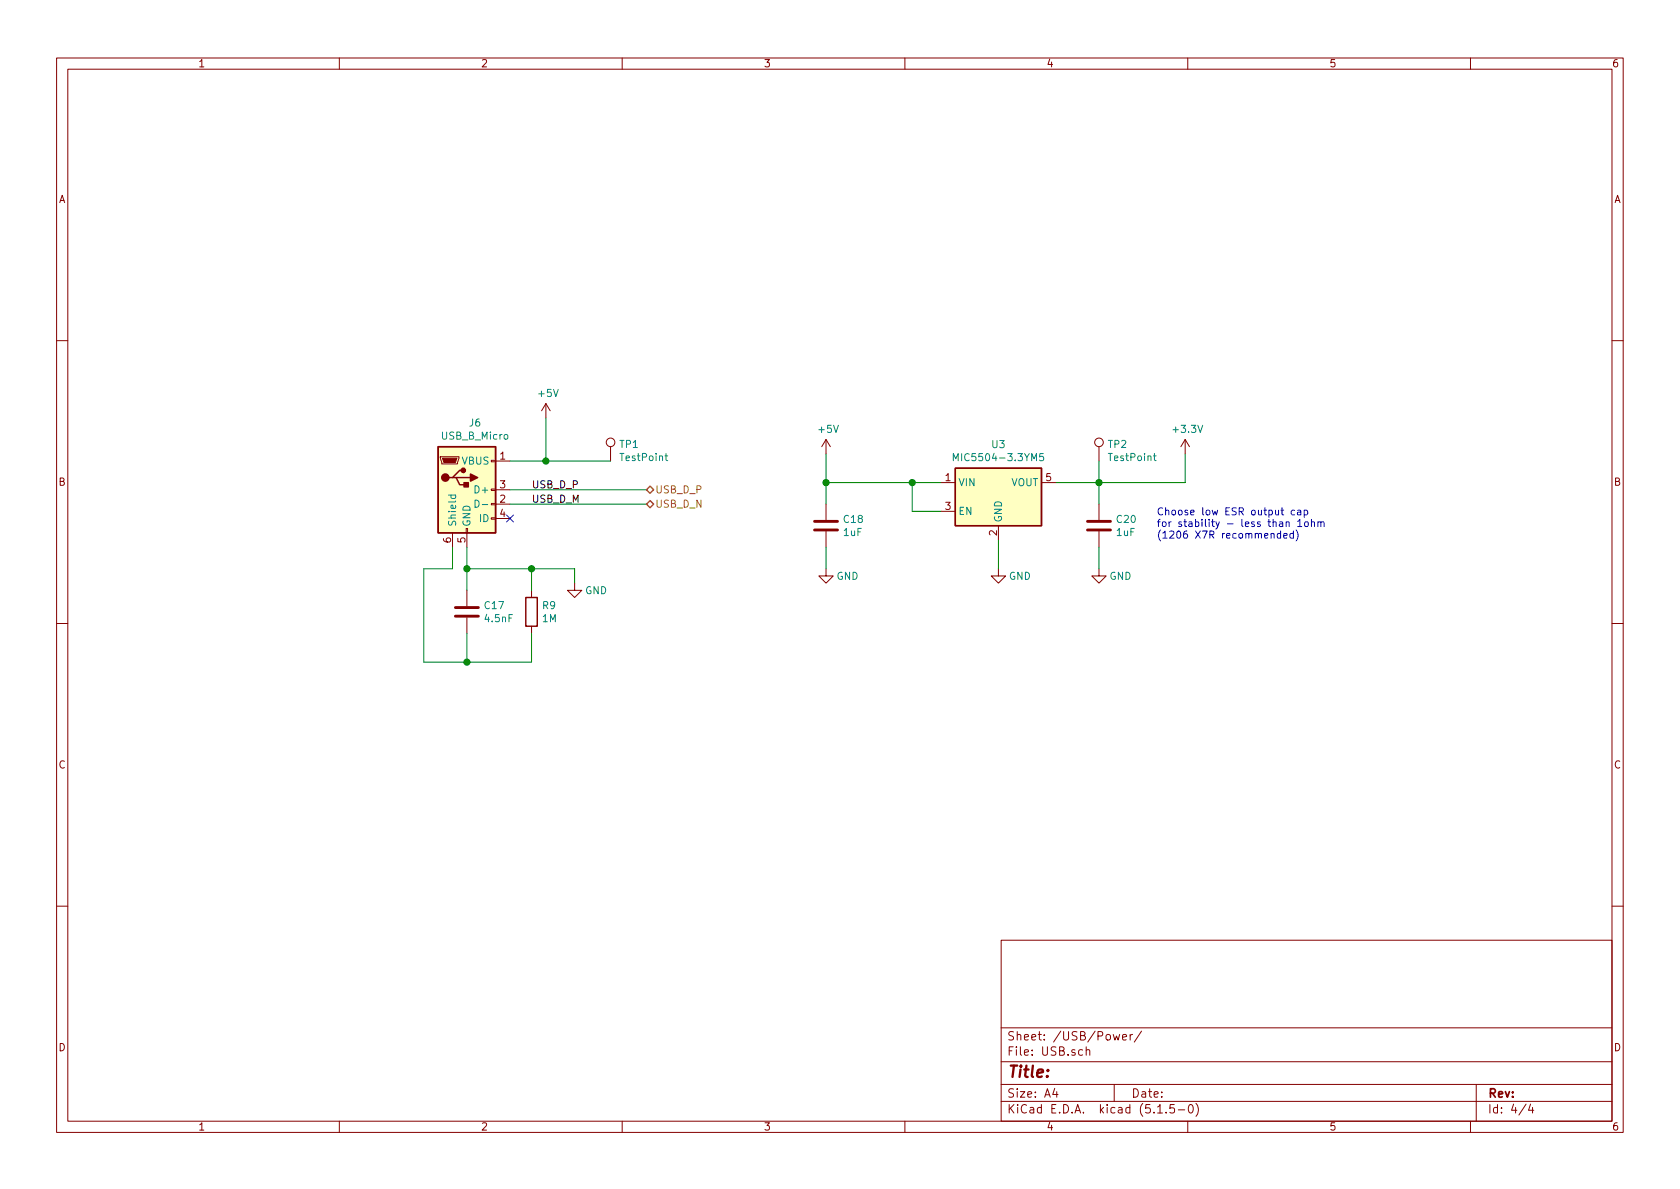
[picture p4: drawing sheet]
EESchema Schematic File Version 4
EELAYER 30 0
EELAYER END
$Descr A4 11693 8268
encoding utf-8
Sheet 4 4
Title ""
Date ""
Rev ""
Comp ""
Comment1 ""
Comment2 ""
Comment3 ""
Comment4 ""
$EndDescr
$Comp
L Connector:USB_B_Micro J?
U 1 1
P 3250 3400
AR Path="/5E4A642A" Ref="J?"  Part="1" 
AR Path="/5E381CE2/5E4A642A" Ref="J?"  Part="1" 
AR Path="/5E4A0C9F/5E4A642A" Ref="J6"  Part="1" 
F 0 "J6" H 3307 3867 50  0000 C CNN
F 1 "USB_B_Micro" H 3307 3776 50  0000 C CNN
F 2 "Connector_USB:USB_Micro-B_Molex-105017-0001" H 3400 3350 50  0001 C CNN
F 3 "~" H 3400 3350 50  0001 C CNN
	1    3250 3400
	1    0    0    -1  
$EndComp
$Comp
L Device:C C?
U 1 1
P 3250 4250
AR Path="/5E4A6430" Ref="C?"  Part="1" 
AR Path="/5E381CE2/5E4A6430" Ref="C?"  Part="1" 
AR Path="/5E4A0C9F/5E4A6430" Ref="C17"  Part="1" 
F 0 "C17" H 3365 4296 50  0000 L CNN
F 1 "4.5nF" H 3365 4205 50  0000 L CNN
F 2 "Capacitor_SMD:C_0402_1005Metric" H 3288 4100 50  0001 C CNN
F 3 "~" H 3250 4250 50  0001 C CNN
	1    3250 4250
	1    0    0    -1  
$EndComp
$Comp
L Device:R R?
U 1 1
P 3700 4250
AR Path="/5E4A6436" Ref="R?"  Part="1" 
AR Path="/5E381CE2/5E4A6436" Ref="R?"  Part="1" 
AR Path="/5E4A0C9F/5E4A6436" Ref="R9"  Part="1" 
F 0 "R9" H 3770 4296 50  0000 L CNN
F 1 "1M" H 3770 4205 50  0000 L CNN
F 2 "Resistor_SMD:R_0402_1005Metric" V 3630 4250 50  0001 C CNN
F 3 "~" H 3700 4250 50  0001 C CNN
	1    3700 4250
	1    0    0    -1  
$EndComp
Wire Wire Line
	3700 3950 3700 4100
Wire Wire Line
	2950 4600 3250 4600
Wire Wire Line
	3250 4600 3250 4400
Wire Wire Line
	3700 4600 3700 4400
Wire Wire Line
	3250 3800 3250 3950
Wire Wire Line
	3250 3950 3700 3950
Connection ~ 3250 3950
Wire Wire Line
	3250 3950 3250 4100
Wire Wire Line
	3250 4600 3700 4600
Connection ~ 3250 4600
$Comp
L power:GND #PWR?
U 1 1
P 4000 4050
AR Path="/5E4A6448" Ref="#PWR?"  Part="1" 
AR Path="/5E381CE2/5E4A6448" Ref="#PWR?"  Part="1" 
AR Path="/5E4A0C9F/5E4A6448" Ref="#PWR035"  Part="1" 
F 0 "#PWR035" H 4000 3800 50  0001 C CNN
F 1 "GND" H 4150 4000 50  0000 C CNN
F 2 "" H 4000 4050 50  0001 C CNN
F 3 "" H 4000 4050 50  0001 C CNN
	1    4000 4050
	1    0    0    -1  
$EndComp
Wire Wire Line
	4000 4050 4000 3950
Wire Wire Line
	4000 3950 3700 3950
Connection ~ 3700 3950
Wire Wire Line
	2950 4600 2950 3950
Wire Wire Line
	2950 3950 3150 3950
Wire Wire Line
	3150 3950 3150 3800
Text Label 3700 3500 0    50   ~ 0
USB_D_M
Text Label 3700 3400 0    50   ~ 0
USB_D_P
Wire Wire Line
	3550 3200 3800 3200
$Comp
L power:+5V #PWR?
U 1 1
P 3800 2900
AR Path="/5E4A6459" Ref="#PWR?"  Part="1" 
AR Path="/5E381CE2/5E4A6459" Ref="#PWR?"  Part="1" 
AR Path="/5E4A0C9F/5E4A6459" Ref="#PWR034"  Part="1" 
F 0 "#PWR034" H 3800 2750 50  0001 C CNN
F 1 "+5V" H 3815 3073 50  0000 C CNN
F 2 "" H 3800 2900 50  0001 C CNN
F 3 "" H 3800 2900 50  0001 C CNN
	1    3800 2900
	1    0    0    -1  
$EndComp
Wire Wire Line
	3800 2900 3800 3200
$Comp
L power:+5V #PWR036
U 1 1
P 5750 3150
F 0 "#PWR036" H 5750 3000 50  0001 C CNN
F 1 "+5V" H 5765 3323 50  0000 C CNN
F 2 "" H 5750 3150 50  0001 C CNN
F 3 "" H 5750 3150 50  0001 C CNN
	1    5750 3150
	1    0    0    -1  
$EndComp
Wire Wire Line
	5750 3150 5750 3350
Wire Wire Line
	5750 3350 6350 3350
$Comp
L Device:C C20
U 1 1
P 7650 3650
F 0 "C20" H 7535 3696 50  0000 R CNN
F 1 "1uF" H 7535 3605 50  0000 R CNN
F 2 "Capacitor_SMD:C_0805_2012Metric" H 7688 3500 50  0001 C CNN
F 3 "~" H 7650 3650 50  0001 C CNN
	1    7650 3650
	-1   0    0    -1  
$EndComp
$Comp
L power:GND #PWR044
U 1 1
P 7650 3950
F 0 "#PWR044" H 7650 3700 50  0001 C CNN
F 1 "GND" H 7800 3900 50  0000 C CNN
F 2 "" H 7650 3950 50  0001 C CNN
F 3 "" H 7650 3950 50  0001 C CNN
	1    7650 3950
	1    0    0    -1  
$EndComp
Wire Wire Line
	7650 3950 7650 3800
Wire Wire Line
	7650 3500 7650 3350
Wire Wire Line
	7650 3350 7350 3350
$Comp
L Device:C C18
U 1 1
P 5750 3650
F 0 "C18" H 5635 3696 50  0000 R CNN
F 1 "1uF" H 5635 3605 50  0000 R CNN
F 2 "Capacitor_SMD:C_0805_2012Metric" H 5788 3500 50  0001 C CNN
F 3 "~" H 5750 3650 50  0001 C CNN
	1    5750 3650
	-1   0    0    -1  
$EndComp
$Comp
L power:GND #PWR037
U 1 1
P 5750 3950
F 0 "#PWR037" H 5750 3700 50  0001 C CNN
F 1 "GND" H 5900 3900 50  0000 C CNN
F 2 "" H 5750 3950 50  0001 C CNN
F 3 "" H 5750 3950 50  0001 C CNN
	1    5750 3950
	1    0    0    -1  
$EndComp
Wire Wire Line
	5750 3950 5750 3800
Wire Wire Line
	5750 3500 5750 3350
Wire Wire Line
	6550 3550 6350 3550
Wire Wire Line
	6350 3550 6350 3350
Connection ~ 6350 3350
Wire Wire Line
	6350 3350 6550 3350
Text Notes 8050 3750 0    50   ~ 0
Choose low ESR output cap \nfor stability - less than 1ohm\n(1206 X7R recommended)
$Comp
L power:+3.3V #PWR?
U 1 1
P 8250 3150
AR Path="/5E4AC76A" Ref="#PWR?"  Part="1" 
AR Path="/5E4A0C9F/5E4AC76A" Ref="#PWR046"  Part="1" 
F 0 "#PWR046" H 8250 3000 50  0001 C CNN
F 1 "+3.3V" H 8265 3323 50  0000 C CNN
F 2 "" H 8250 3150 50  0001 C CNN
F 3 "" H 8250 3150 50  0001 C CNN
	1    8250 3150
	1    0    0    -1  
$EndComp
Wire Wire Line
	8250 3350 8250 3150
$Comp
L power:GND #PWR042
U 1 1
P 6950 3950
F 0 "#PWR042" H 6950 3700 50  0001 C CNN
F 1 "GND" H 7100 3900 50  0000 C CNN
F 2 "" H 6950 3950 50  0001 C CNN
F 3 "" H 6950 3950 50  0001 C CNN
	1    6950 3950
	1    0    0    -1  
$EndComp
Wire Wire Line
	6950 3950 6950 3750
$Comp
L Connector:TestPoint TP1
U 1 1
P 4250 3200
F 0 "TP1" H 4308 3318 50  0000 L CNN
F 1 "TestPoint" H 4308 3227 50  0000 L CNN
F 2 "Connect:PINTST" H 4450 3200 50  0001 C CNN
F 3 "~" H 4450 3200 50  0001 C CNN
	1    4250 3200
	1    0    0    -1  
$EndComp
Wire Wire Line
	4250 3200 3800 3200
Connection ~ 3800 3200
$Comp
L Connector:TestPoint TP2
U 1 1
P 7650 3200
F 0 "TP2" H 7708 3318 50  0000 L CNN
F 1 "TestPoint" H 7708 3227 50  0000 L CNN
F 2 "Connect:PINTST" H 7850 3200 50  0001 C CNN
F 3 "~" H 7850 3200 50  0001 C CNN
	1    7650 3200
	1    0    0    -1  
$EndComp
Wire Wire Line
	7650 3350 8250 3350
Connection ~ 7650 3350
Wire Wire Line
	7650 3350 7650 3200
Text HLabel 4500 3400 2    50   BiDi ~ 0
USB_D_P
Text HLabel 4500 3500 2    50   BiDi ~ 0
USB_D_N
Wire Wire Line
	3550 3500 4500 3500
Wire Wire Line
	3550 3400 4500 3400
NoConn ~ 3550 3600
$Comp
L Regulator_Linear:MIC5504-3.3YM5 U3
U 1 1
P 6950 3450
F 0 "U3" H 6950 3817 50  0000 C CNN
F 1 "MIC5504-3.3YM5" H 6950 3726 50  0000 C CNN
F 2 "Package_TO_SOT_SMD:SOT-23-5" H 6950 3050 50  0001 C CNN
F 3 "http://ww1.microchip.com/downloads/en/DeviceDoc/MIC550X.pdf" H 6700 3700 50  0001 C CNN
	1    6950 3450
	1    0    0    -1  
$EndComp
Connection ~ 5750 3350
$EndSCHEMATC
